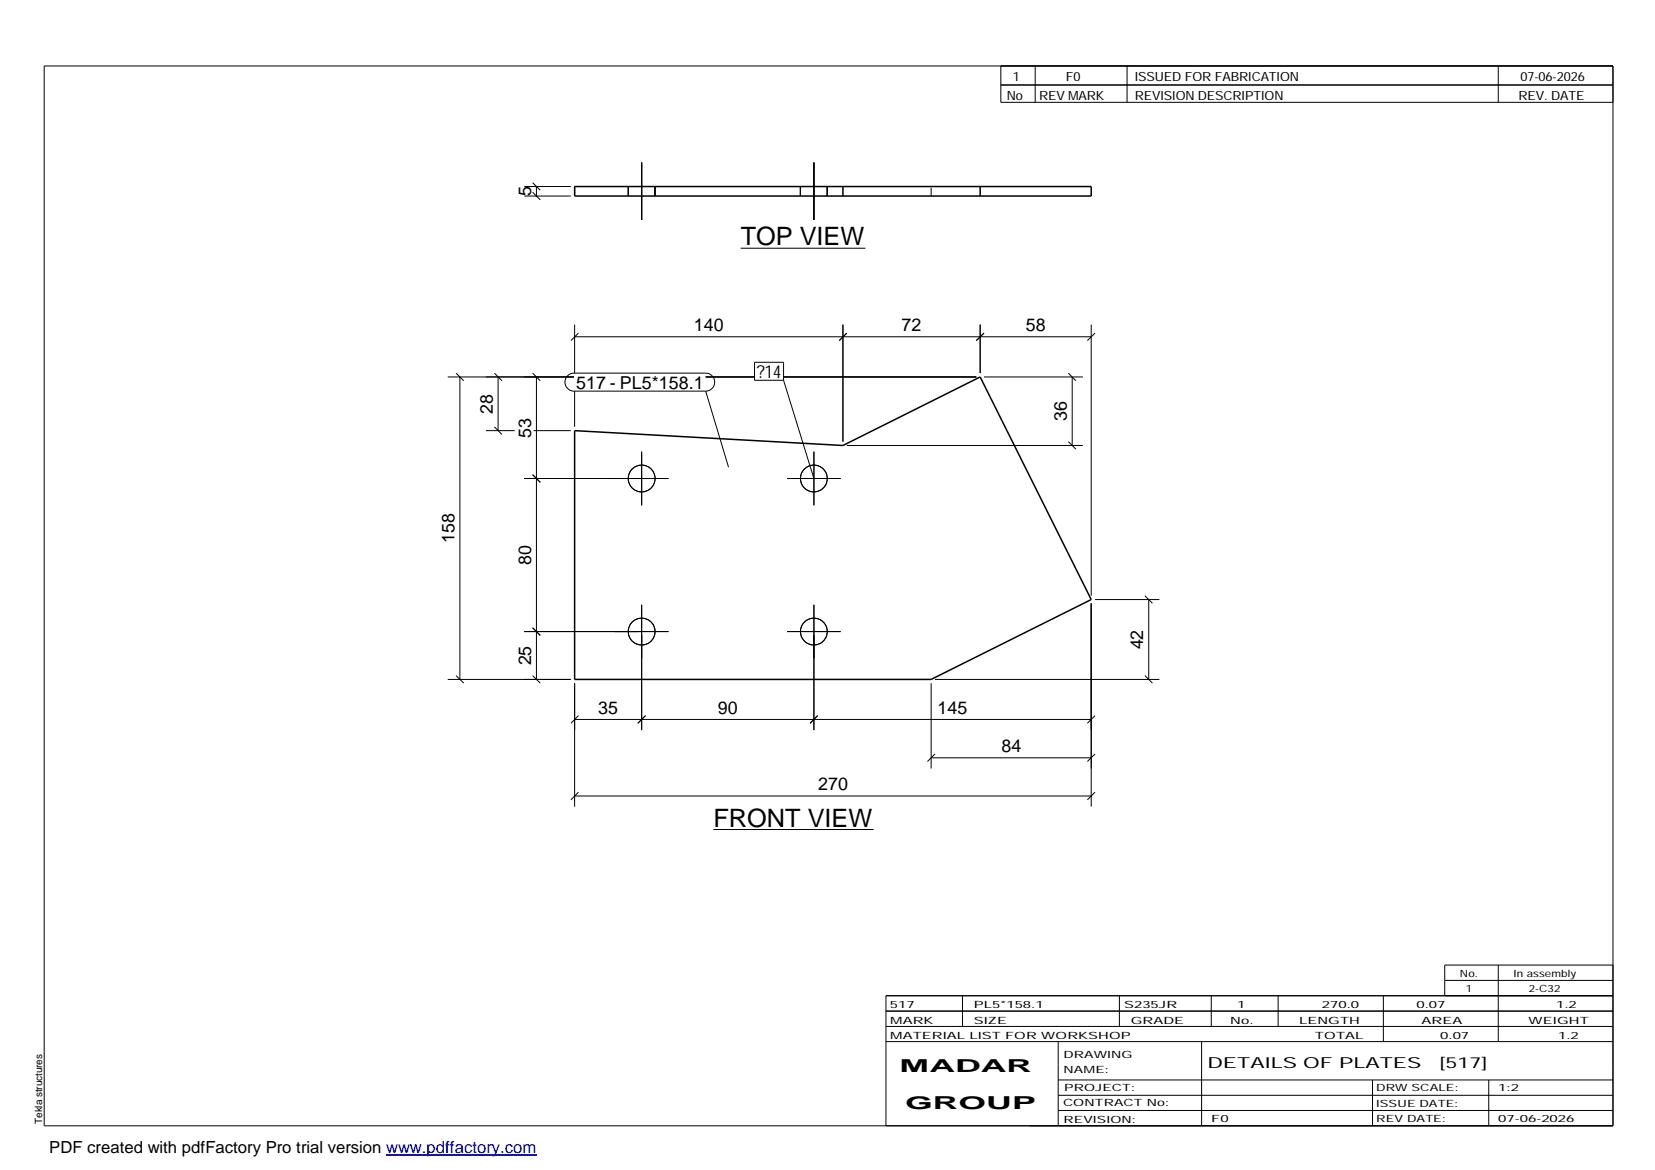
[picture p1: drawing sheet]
<svg xmlns="http://www.w3.org/2000/svg" width="420mm" height="297mm" viewBox="0 0 420 297" stroke-linecap="round" stroke-linejoin="round" font-family="sans-serif">
<g fill="none" stroke="#000" stroke-width=".25">
<path d="M11.2 16.7h398.3v269.1h-398.3zM254.1 16.7v9.3h155.4M262.8 16.7v9.3M286.1 16.7v9.3M380.4 16.7v9.3M254.1 21.6h155.4M133.1 49.8h11.8M133.1 47.4h11.8M135.2 48.8l2 1.9M135.2 46.4l2 1.9M136.2 47.4v2.4M159.5 47.4v2.4"/>
<path d="M162.9 41.3v14.5M166.3 47.4v2.4M203.2 47.4v2.4M206.6 41.3v14.5M210 47.4v2.4M188 63h31.7M113.7 95.7h32M115.8 94.7l1.9 2M116.8 95.7v76.8M125.5 94.7l1.9 2M126.4 95.7v13.6M135.2 94.7l2 2"/>
<path d="M136.2 95.7v76.8M144.1 95.4l.7-.5 .9-.2h33.5a2.29 2.29 0 0 1 2.2 2.3 2.29 2.29 0 0 1-2.2 2.3h-33.5a2.27 2.27 0 0 1-2.1-1.4 2.27 2.27 0 0 1 .5-2.5zM145.9 82.4v12.3M145.9 99.3v9.1M145.9 85.5h131.1M146.9 84.6l-2 1.9M179.2 95.7h12.4M179.2 99.3l5.8 19.3M191.6 92h7.3v4.5h-7.3zM198.8 95.7h49.1M198.9 96.5l7.7 25M214 82.4v29.7"/>
<path d="M215 84.6l-1.9 1.9M248.8 82.4v12.3M249.8 95.7h25.1M249.8 84.6l-1.9 1.9M271.2 94.7l1.9 2M272.2 95.7v17.4M277 82.4v68.8M278 84.6l-1.9 1.9M123.4 109.3h7.3M125.5 108.4l1.9 1.9M135.5 109.3h9.4M162.9 114.7v13.6"/>
<path d="M206.6 114.7v13.6M215 113.1h59.9M271.2 112.1l1.9 1.9M133.1 121.5h36.6M135.2 120.5l2 2M199.8 121.5h13.6M135.2 159.4l2 1.9M162.9 153.5v31.9M206.6 153.5v31.9M277 153.2v51.6M278 152.2h16.3M290.7 151.2l1.9 1.9"/>
<path d="M291.6 152.2v20.3M113.7 172.5h31.2M115.8 171.5l1.9 1.9M133.1 160.3h36.6M135.2 171.5l2 1.9M145.9 173.5v31.3M199.8 160.3h13.6M236.4 173.5v21.6M237.4 172.5h56.9M290.7 171.5l1.9 1.9M145.9 182.7h131.1M146.9 181.7l-2 1.9"/>
<path d="M163.9 181.7l-2 1.9M207.6 181.7l-1.9 1.9M236.4 192.4h40.6M237.4 191.4l-1.9 1.9M278 191.4l-1.9 1.9M278 181.7l-1.9 1.9M145.9 202.1h131.1M146.9 201.1l-2 2M181.1 210.6h40.7M278 201.1l-1.9 2M224.9 256.7h184.6M244.3 252.8v7.8"/>
<path d="M284.2 252.8v7.8M307.5 252.8v7.8M324.5 252.8v7.8M351.2 252.8v11.6M366.8 248.9h42.7M380.4 245v19.4M409.5 245h-42.7v7.8M409.5 252.8h-184.6v33M224.9 264.4h184.6M224.9 260.6h184.6M268.6 264.4v21.4M268.6 274.2h140.9"/>
<path d="M268.6 278.1h140.9M305.1 264.4v21.4M348.4 274.2v11.6M378 274.2v11.6M268.6 281.9h140.9"/>
<circle cx="162.9" cy="121.5" r="3.4"/>
<circle cx="206.6" cy="121.5" r="3.4"/>
<circle cx="162.9" cy="160.3" r="3.4"/>
<circle cx="206.6" cy="160.4" r="3.4"/>
</g>
<path d="M145.9 47.4h131.1v2.4h-131.1zM214 47.4v2.4M248.8 47.4v2.4M145.9 109.3l68.1 3.8 34.8-17.4 28.2 56.5-40.6 20.3h-90.5z" fill="none" stroke="#000" stroke-width=".38"/>
<path d="M145.9 47.4v2.4M236.4 49.8v-2.4" fill="none" stroke="#000" stroke-width=".25" stroke-dasharray="2.1 2.1" stroke-linecap="butt"/>
<path d="M98 293.3h38.2" fill="none" stroke="#00f" stroke-width=".3"/>
<g font-size="6.4">
<text x="188" y="62.3">TOP VIEW</text>
<text x="181.1" y="209.9">FRONT VIEW</text>
</g>
<g font-size="4.5">
<text x="134.8" y="49.8" transform="rotate(-90 134.8 49.8)">5</text>
<text x="176.1" y="84.1">140</text>
<text x="228.9" y="84.1">72</text>
<text x="260.4" y="84.1">58</text>
<text x="192.1" y="96">?14</text>
<text x="146.3" y="98.7">517 - PL5*158.1</text>
<text x="125.1" y="105.1" transform="rotate(-90 125.1 105.1)">28</text>
<text x="270.8" y="106.9" transform="rotate(-90 270.8 106.9)">36</text>
<text x="134.8" y="111.1" transform="rotate(-90 134.8 111.1)">53</text>
<text x="115.4" y="137.9" transform="rotate(-90 115.4 137.9)">158</text>
<text x="134.8" y="143.4" transform="rotate(-90 134.8 143.4)">80</text>
<text x="290.2" y="164.9" transform="rotate(-90 290.2 164.9)">42</text>
<text x="134.8" y="168.9" transform="rotate(-90 134.8 168.9)">25</text>
<text x="151.9" y="181.3">35</text>
<text x="182.2" y="181.3">90</text>
<text x="238" y="181.3">145</text>
<text x="254.2" y="191">84</text>
<text x="207.7" y="200.7">270</text>
<text x="228.4" y="272.3">MADAR</text>
<text x="229.8" y="281.6">GROUP</text>
</g>
<text font-size="4.2" x="12.5" y="292.7">PDF created with pdfFactory Pro trial version www.pdffactory.com</text>
<g font-size="3.9">
<text x="306.5" y="271.3">DETAILS OF PLATES</text>
<text x="365.4" y="271.3">[517]</text>
</g>
<g font-size="3.2">
<text x="257.1" y="20.5">1</text>
<text x="270.6" y="20.5">F0</text>
<text x="288.1" y="20.5">ISSUED FOR FABRICATION</text>
<text x="386" y="20.5">07-06-2026</text>
<text x="255.6" y="25.5">No</text>
<text x="263.8" y="25.5">REV MARK</text>
<text x="288.1" y="25.5">REVISION DESCRIPTION</text>
<text x="385.5" y="25.5">REV. DATE</text>
</g>
<g font-size="2.5">
<text x="370.6" y="247.9">No.</text>
<text x="372.1" y="251.8">1</text>
<text x="384.3" y="247.9">In assembly</text>
<text x="388.1" y="251.8">2-C32</text>
<text x="225.9" y="255.9">517</text>
<text x="247.3" y="255.9">PL5*158.1</text>
<text x="285.4" y="255.9">S235JR</text>
<text x="314.1" y="255.9">1</text>
<text x="335.6" y="255.9">270.0</text>
<text x="359.6" y="255.9">0.07</text>
<text x="395.1" y="255.9">1.2</text>
<text x="226" y="263.7">MATERIAL LIST FOR WORKSHOP</text>
<text x="226" y="259.9">MARK</text>
<text x="247.2" y="259.9">SIZE</text>
<text x="287.1" y="259.9">GRADE</text>
<text x="312.3" y="259.9">No.</text>
<text x="329.8" y="259.9">LENGTH</text>
<text x="333.8" y="263.7">TOTAL</text>
<text x="360.9" y="259.9">AREA</text>
<text x="365.6" y="263.7">0.07</text>
<text x="388.1" y="259.9">WEIGHT</text>
<text x="395.6" y="263.7">1.2</text>
<text x="270" y="268.5">DRAWING</text>
<text x="270" y="272.5">NAME:</text>
<text x="269.9" y="280.9">CONTRACT No:</text>
<text x="270.2" y="277">PROJECT:</text>
<text x="349.4" y="277.1">DRW SCALE:</text>
<text x="349.4" y="281">ISSUE DATE:</text>
<text x="380.4" y="277.1">1:2</text>
<text x="10.7" y="285.4" transform="rotate(-90 10.7 285.4)">Tekla structures</text>
<text x="270" y="285">REVISION:</text>
<text x="307.5" y="284.8">F0</text>
<text x="349.4" y="284.8">REV DATE:</text>
<text x="380.4" y="284.8">07-06-2026</text>
</g>
</svg>
